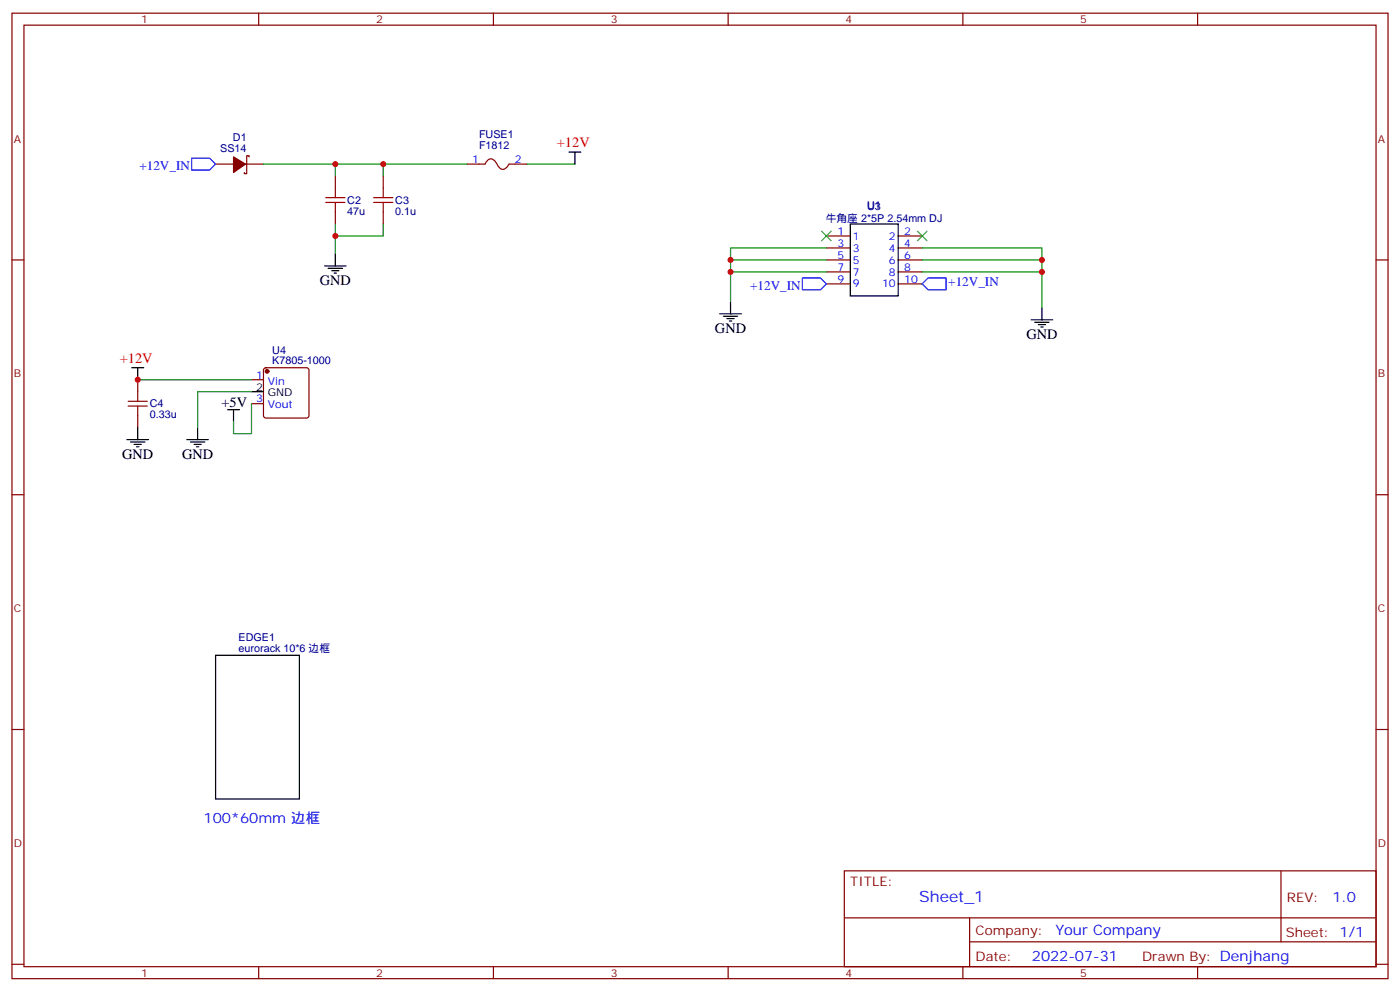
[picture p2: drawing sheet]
<svg xmlns="http://www.w3.org/2000/svg" width="412mm" height="292mm" viewBox="0 0 412 292" stroke-linecap="round" stroke-linejoin="round" font-family="sans-serif">
<g fill="none" stroke="#870000" stroke-width=".35">
<path d="M3.5 3.9h405.4v284.3h-405.4zM7.1 7.4h398.2v277.3h-398.2zM76.2 3.9v3.5M145.3 3.9v3.5M214.5 3.9v3.5M283.6 3.9v3.5M352.8 3.9v3.5M63.5 48.3h5.3M72.3 48.3h5.3M73.4 46.2v-.3h-.7v5.3h-.7v-.4M98.8 51.9v3.5M112.9 51.9v3.5"/>
<path d="M137.6 48.3h5.3l.6-.9a1.56 1.56 0 0 1 2.7 .5l.1 .3a2.13 2.13 0 0 0 2.3 1.6l1.3-1.5h5.3M3.5 76.6h3.6M98.8 62.4v3.6M112.9 62.4v3.6M243.4 76.6h7.1M243.4 69.5h7.1M243.4 73h7.1M264.6 76.6h7M264.6 69.5h7M264.6 73h7M405.3 76.6h3.6M243.4 80.1h7.1"/>
<path d="M243.4 83.6h7.1M264.6 80.1h7M264.6 83.6h7M40.6 111.8v3.6M74.1 111.8h3.5M74.1 118.9h3.5M77.8 108.5l.5-.2h12l.5 .2 .2 .5v13.4l-.2 .5-.5 .2h-12l-.5-.2-.2-.5v-13.4zM40.6 122.4v3.5M3.5 145.7h3.6M405.3 145.7h3.6M3.5 214.8h3.6M405.3 214.8h3.6"/>
<path d="M248.7 256.5h156.6v28.2h-156.6zM377.3 256.5v20.9M248.7 270.3h156.5M285.6 277.4h119.6M285.6 270.3v14.1M3.5 284h3.6M76.2 284.7v3.5M145.3 284.7v3.5M214.5 284.7v3.5M283.6 284.7v3.5M352.8 284.7v3.5M405.3 284h3.6"/>
</g>
<g fill="none" stroke="#008700" stroke-width=".35">
<path d="M77.6 48.3h60M98.8 48.3v3.6M112.9 48.3v3.6M155.2 48.3h14.1M98.8 66v8.8M112.9 66v3.5h-14.1M215.2 76.6h28.2M243.4 73h-28.2v15.9M271.6 73h35.3v17.7M271.6 76.6h35.3M215.2 80.1h28.2M271.6 80.1h35.3"/>
<path d="M40.6 111.8h33.5M74.1 115.4h-15.9v10.5M74.1 118.9v8.8h-5.3v-3.5"/>
</g>
<g fill="none" stroke="#000" stroke-width=".35">
<path d="M167.6 44.8h3.5M169.3 44.8v3.5M95.6 78.3h6.4M96.7 79h4.2M97.7 79.7h2.1M98.8 74.8v3.5M250.5 66h14.1v21.1h-14.1zM98.4 80.4h.7M212 92.4h6.4M213.1 93.1h4.2M214.1 93.8h2.2M214.8 94.5h.7"/>
<path d="M215.2 88.9v3.5M303.7 94.2h6.4M304.8 94.9h4.2M305.9 95.6h2.1M306.6 96.3h.7M306.9 90.7v3.5M38.8 108.3h3.5M40.6 108.3v3.5M74.1 115.4h3.5M37.4 129.5h6.3M38.5 130.2h4.2M39.5 130.9h2.1"/>
<path d="M40.2 131.6h.7M40.6 125.9v3.6M55 129.5h6.4M56.1 130.2h4.2M57.1 130.9h2.2M57.9 131.6h.7M58.2 125.9v3.6M67 120.7h3.6M68.8 120.7v3.5M63.5 193h24.7v42.3h-24.7z"/>
</g>
<g fill="#870000" stroke="#870000" stroke-width=".35">
<path d="M68.8 46.2l3.5 2.1-3.5 2.5z"/>
<circle cx="78.7" cy="109.4" r=".53"/>
</g>
<path d="M56.4 46.6h5.3l1.8 1.7-1.8 1.8h-5.3zM236.4 81.8h5.3l1.7 1.8-1.7 1.8h-5.3zM271.6 83.6l1.8-1.8h5.3v3.6h-5.3z" fill="none" stroke="#00f" stroke-width=".35"/>
<path d="M96 59.6h5.6M96 58.2h5.6M98.8 55.4v2.8M98.8 59.6v2.8M110.1 59.6h5.6M110.1 58.2h5.6M112.9 55.4v2.8M112.9 59.6v2.8M37.7 119.6h5.7M37.7 118.2h5.7M40.6 115.4v2.8M40.6 119.6v2.8" fill="none" stroke="#a10000" stroke-width=".35"/>
<path d="M242 68.1l2.8 2.8M244.8 68.1l-2.8 2.8M270.2 68.1l2.8 2.8M273 68.1l-2.8 2.8" fill="none" stroke="#3c3" stroke-width=".35"/>
<g fill="#c00">
<circle cx="98.8" cy="48.3" r=".88"/>
<circle cx="112.9" cy="48.3" r=".88"/>
<circle cx="98.8" cy="69.5" r=".88"/>
<circle cx="215.2" cy="76.6" r=".88"/>
<circle cx="215.2" cy="80.1" r=".88"/>
<circle cx="306.9" cy="80.1" r=".88"/>
<circle cx="306.9" cy="76.6" r=".88"/>
<circle cx="40.6" cy="111.8" r=".88"/>
</g>
<text font-size="4.6" fill="#00f" x="270.8" y="265.5">Sheet_1</text>
<g font-size="4.2" fill="#f00">
<text x="164" y="43.3">+12V</text>
<text x="35.3" y="106.8">+12V</text>
</g>
<g font-size="4.2">
<text x="94.2" y="84">GND</text>
<text x="210.6" y="98.1">GND</text>
<text x="302.3" y="99.8">GND</text>
<text x="65.3" y="119.9">+5V</text>
<text x="36" y="135.1">GND</text>
<text x="53.6" y="135.1">GND</text>
</g>
<g font-size="4.2" fill="#00f">
<text x="60" y="242.4">100*60mm 边框</text>
<text x="392.5" y="265.7">1.0</text>
<text x="310.9" y="275.3">Your Company</text>
<text x="304" y="283.1">2022-07-31</text>
</g>
<g font-size="3.9" fill="#00f">
<text x="41.1" y="50.1">+12V_IN</text>
<text x="221" y="85.4">+12V_IN</text>
<text x="279.3" y="84.4">+12V_IN</text>
</g>
<g font-size="3.9" fill="#800">
<text x="250.5" y="261.1">TITLE:</text>
<text x="379.1" y="265.7">REV:</text>
<text x="287.4" y="275.3">Company:</text>
<text x="378.7" y="275.9">Sheet: 1/1</text>
<text x="287.4" y="282.9">Date:</text>
<text x="336.4" y="283">Drawn By: Denjhang</text>
</g>
<g font-size="3.2" fill="#800">
<text x="41.6" y="6.9">1</text>
<text x="110.8" y="6.9">2</text>
<text x="179.9" y="6.9">3</text>
<text x="249.1" y="6.9">4</text>
<text x="318.2" y="6.9">5</text>
<text x="4.1" y="42">A</text>
<text x="405.9" y="42">A</text>
<text x="4.1" y="111.1">B</text>
<text x="405.9" y="111.1">B</text>
<text x="4.1" y="180.3">C</text>
<text x="405.9" y="180.3">C</text>
<text x="4.1" y="249.4">D</text>
<text x="405.9" y="249.4">D</text>
<text x="41.6" y="287.7">1</text>
<text x="110.8" y="287.7">2</text>
<text x="179.9" y="287.7">3</text>
<text x="249.1" y="287.7">4</text>
<text x="318.2" y="287.7">5</text>
</g>
<g font-size="3.2" fill="#000080">
<text x="68.6" y="41.6">D1</text>
<text x="141.1" y="40.6">FUSE1</text>
<text x="64.9" y="44.8">SS14</text>
<text x="141.1" y="43.7">F1812</text>
<text x="102.3" y="63.2">47u</text>
<text x="102.3" y="60.1">C2</text>
<text x="116.4" y="63.2">0.1u</text>
<text x="116.4" y="60.1">C3</text>
<text x="243.2" y="65.4">牛角座 2*5P 2.54mm DJ</text>
<text x="255.4" y="61.5">U1</text>
<text x="255.4" y="61.7">U3</text>
<text x="80.2" y="107.2">K7805-1000</text>
<text x="80.2" y="104.1">U4</text>
<text x="44.1" y="120">C4</text>
<text x="44.1" y="123.2">0.33u</text>
<text x="70.3" y="191.9">eurorack 10*6 边框</text>
<text x="70.3" y="188.7">EDGE1</text>
</g>
<g font-size="3.2" fill="#00f">
<text x="139.1" y="48">1</text>
<text x="151.7" y="48">2</text>
<text x="246.7" y="69.1">1</text>
<text x="251.2" y="70.6">1</text>
<text x="261.9" y="70.6">2</text>
<text x="266.3" y="69.1">2</text>
<text x="246.7" y="72.7">3</text>
<text x="246.7" y="76.2">5</text>
<text x="251.2" y="74.1">3</text>
<text x="251.2" y="77.6">5</text>
<text x="261.9" y="74.1">4</text>
<text x="261.9" y="77.6">6</text>
<text x="266.3" y="72.7">4</text>
<text x="266.3" y="76.2">6</text>
<text x="246.7" y="79.7">7</text>
<text x="246.7" y="83.3">9</text>
<text x="251.2" y="81.1">7</text>
<text x="261.9" y="81.1">8</text>
<text x="266.3" y="79.7">8</text>
<text x="266.3" y="83.3">10</text>
<text x="251.2" y="84.7">9</text>
<text x="259.8" y="84.7">10</text>
<text x="75.4" y="111.5">1</text>
<text x="78.9" y="113.2">Vin</text>
<text x="75.4" y="118.5">3</text>
<text x="78.9" y="120.3">Vout</text>
</g>
<g font-size="3.2">
<text x="75.4" y="115">2</text>
<text x="78.9" y="116.8">GND</text>
</g>
</svg>
